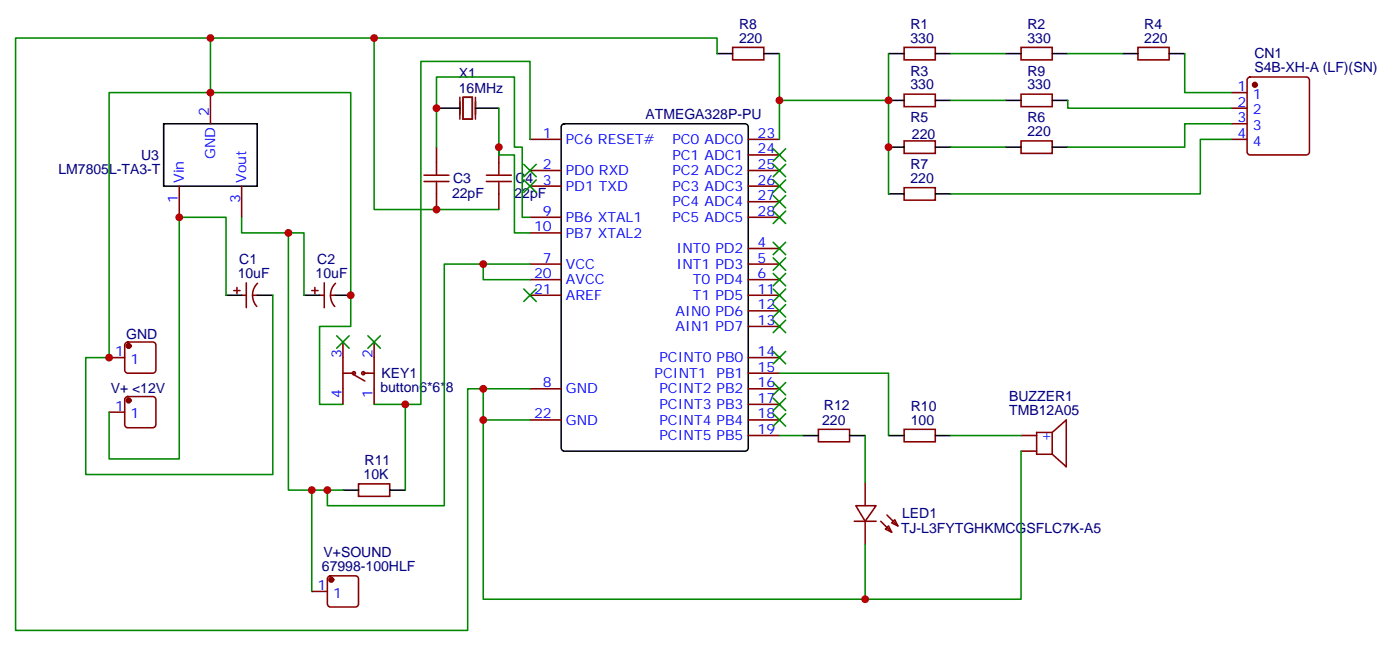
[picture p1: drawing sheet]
<svg xmlns="http://www.w3.org/2000/svg" width="317mm" height="146mm" viewBox="0 0 317 146" stroke-linecap="round" stroke-linejoin="round" font-family="sans-serif">
<g fill="none" stroke="#870000" stroke-width=".35">
<path d="M165.8 10.7h7.1v2.8h-7.1zM204.6 10.7h7.1v2.8h-7.1zM231.1 10.7h7v2.8h-7zM257.5 10.7h7.1v2.8h-7.1zM282.5 17.6l.4-.2h12.7a.71 .71 0 0 1 .7 .7v16.3a.76 .76 0 0 1-.7 .7h-12.7a.76 .76 0 0 1-.7-.7v-16.3zM47.6 21v7M98.8 33.3v3.5M112.9 33.3v3.5M119.9 31.5h7.1M119.9 38.6h7.1M169.3 31.5h7.1M169.3 38.6h7.1"/>
<path d="M169.3 35.1h7.1M204.6 21.3h7.1v2.8h-7.1zM204.6 31.9h7.1v2.8h-7.1zM231.1 31.9h7v2.8h-7zM231.1 21.3h7v2.8h-7zM278.7 31.5h3.5M278.7 21h3.5M278.7 24.5h3.5M278.7 28h3.5M40.6 42.1v7.1M54.7 42.1v7.1M98.8 43.9v3.5"/>
<path d="M112.9 43.9v3.5M119.9 42.1h7.1M119.9 59.8h7.1M119.9 49.2h7.1M119.9 52.7h7.1M169.3 42.1h7.1M169.3 56.2h7.1M169.3 59.8h7.1M169.3 49.2h7.1M169.3 45.6h7.1M204.6 42.5h7.1v2.8h-7.1zM28.5 77.6l.4-.2h5.7a.71 .71 0 0 1 .7 .7v5.6a.76 .76 0 0 1-.7 .8h-5.7a.76 .76 0 0 1-.7-.8v-5.6z"/>
<path d="M52.9 65.8h1.4M53.6 65.1v1.4M54.7 66.8h1M55.7 64v5.6M57.1 66.8h1.1M58.3 64.1a3.8 3.8 0 0 0-.2 5.3M70.6 65.8h1.4M71.3 65.1v1.4M72.3 66.8h1.1M73.4 64v5.6M74.8 66.8h1M75.9 64.1a3.8 3.8 0 0 0-.1 5.3"/>
<path d="M77.6 77.4v14.1M84.7 77.4v14.1M119.9 63.3h7.1M119.9 66.8h7.1M169.3 63.3h7.1M169.3 66.8h7.1M169.3 70.3h7.1M169.3 73.9h7.1M24.7 80.9h3.5M24.7 93.3h3.5M28.5 90l.4-.3h5.7a.71 .71 0 0 1 .7 .8v5.6a.76 .76 0 0 1-.7 .7h-5.7a.76 .76 0 0 1-.7-.7v-5.6zM77.6 84.5h2.5"/>
<path d="M80.1 84.8l2.4 1.4M82.2 84.5h2.5M119.9 88h7.1M119.9 95h7.1M169.3 88h7.1M169.3 80.9h7.1M169.3 84.5h7.1M169.3 91.5h7.1M169.3 95h7.1M169.3 98.6h7.1M185.2 97.2h7.1v2.8h-7.1zM204.6 97.2h7.1v2.8h-7.1z"/>
<path d="M231.1 98.6h3.5M238.1 97.9l3.2-2.9v10.6l-3.2-2.8M238.1 97.9v4.9M238.1 97.9h-3.5v4.9h3.5M81.1 109.5h7.1v2.8h-7.1zM193.3 118h5M193.7 114.4h4.6l-2.5 3.6zM195.8 109.1v5.3M195.8 118v5.3M199.3 118l2.5 2.4M200.4 119.7l.7-.7 .7 1.4zM200.7 116.6l2.5 2.4"/>
<path d="M201.8 118.3l.7-.7 .7 1.4zM231.1 102.1h3.5M70.6 133.8h3.5M74.3 130.5l.5-.2h5.6a.71 .71 0 0 1 .7 .7v5.7a.76 .76 0 0 1-.7 .7h-5.6a.76 .76 0 0 1-.7-.7v-5.7z"/>
<circle cx="80.1" cy="84.5" r=".35"/>
<circle cx="82.2" cy="84.5" r=".35"/>
</g>
<g fill="none" stroke="#000" stroke-width=".35">
<path d="M162.3 12.1h3.5M172.9 12.1h3.5M201.1 12.1h3.5M211.7 12.1h3.5M227.5 12.1h3.6M238.1 12.1h3.6M254 12.1h3.5M264.6 12.1h3.5M37 28h21.2v14.1h-21.2zM98.8 24.5h5.3M107.6 24.5h5.3M127.2 28.2l.5-.2h40.9a.71 .71 0 0 1 .7 .7v72.7a.76 .76 0 0 1-.7 .7h-40.9a.76 .76 0 0 1-.7-.7v-72.7z"/>
<path d="M201.1 22.7h3.5M201.1 33.3h3.5M211.7 22.7h3.5M211.7 33.3h3.5M227.5 22.7h3.6M227.5 33.3h3.6M238.1 22.7h3.6M238.1 33.3h3.6M201.1 43.9h3.5M211.7 43.9h3.5M51.2 66.8h3.5M58.2 66.8h3.5"/>
<path d="M68.8 66.8h3.5M75.8 66.8h3.6M181.7 98.6h3.5M192.3 98.6h3.5M201.1 98.6h3.5M211.7 98.6h3.5M77.6 110.9h3.5M88.2 110.9h3.5"/>
</g>
<g fill="#870000" stroke="#870000" stroke-width=".35">
<circle cx="284" cy="19.2" r=".53"/>
<circle cx="29.1" cy="90.6" r=".53"/>
<circle cx="29.1" cy="78.3" r=".53"/>
<circle cx="75" cy="131.2" r=".53"/>
</g>
<path d="M96 39.7h5.6M98.8 36.8v2.9M110.1 39.7h5.6M112.9 36.8v2.9M96 41.1h5.6M98.8 41.1v2.8M110.1 41.1h5.6M112.9 41.1v2.8" fill="none" stroke="#a10000" stroke-width=".35"/>
<path d="M104.1 22v5M104.8 22h2.1v5h-2.1zM107.6 22v5" fill="none" stroke="#871200" stroke-width=".35"/>
<g fill="none" stroke="#008700" stroke-width=".35">
<path d="M47.6 8.6v12.4M84.7 8.6v38.8h28.2M162.3 12.1v-3.5h-158.8v134.1h102.3v-54.7h14.1M176.4 12.1v10.6M201.1 12.1v10.6M215.2 12.1h12.3M241.7 12.1h12.3M268.1 12.1v8.9h10.6M98.8 33.3v-15.9h17.6v15.9h1.8v15.9h1.7M112.9 24.5v10.6h3.5v17.6h3.5M119.9 31.5v-17.6h-24.7v77.6h-10.5M176.4 31.5v-8.8h24.7v21.2"/>
<path d="M215.2 33.3h12.3M215.2 22.7h12.3M241.7 22.7v1.8h37M278.7 28h-10.6v5.3h-26.4M278.7 31.5h-7.1v12.4h-56.4M54.7 49.2v3.5h10.6v58.2h12.3M65.3 52.7h3.5v14.1M109.4 59.8v3.5h10.5M119.9 59.8h-19.4v54.6h-26.4v-3.5M51.2 66.8v-17.6h-10.6v54.7h-15.9v-10.6M61.7 66.8v40.6h-42.3v-26.5h5.3v-59.9h54.7v52.9h-7.1v17.6h5.3M91.7 91.5v19.4"/>
<path d="M109.4 88v47.6h121.7v-33.5M109.4 95h10.5M176.4 84.5h24.7v14.1M176.4 98.6h5.3M195.8 98.6v10.5M215.2 98.6h15.9M70.6 110.9v22.9M195.8 123.3v12.3"/>
</g>
<g fill="#c00">
<circle cx="70.6" cy="110.9" r=".88"/>
<circle cx="98.8" cy="47.4" r=".88"/>
<circle cx="84.7" cy="8.6" r=".88"/>
<circle cx="47.6" cy="8.6" r=".88"/>
<circle cx="109.4" cy="95" r=".88"/>
<circle cx="74.1" cy="110.9" r=".88"/>
<circle cx="109.4" cy="88" r=".88"/>
<circle cx="79.4" cy="66.8" r=".88"/>
<circle cx="47.6" cy="21" r=".88"/>
<circle cx="24.7" cy="80.9" r=".88"/>
<circle cx="40.6" cy="49.2" r=".88"/>
<circle cx="176.4" cy="22.7" r=".88"/>
<circle cx="201.1" cy="33.3" r=".88"/>
<circle cx="201.1" cy="22.7" r=".88"/>
<circle cx="91.7" cy="91.5" r=".88"/>
<circle cx="65.3" cy="52.7" r=".88"/>
<circle cx="195.8" cy="135.6" r=".88"/>
<circle cx="112.9" cy="33.3" r=".88"/>
<circle cx="109.4" cy="59.8" r=".88"/>
<circle cx="98.8" cy="24.5" r=".88"/>
</g>
<g fill="#c00" stroke="#008700" stroke-width=".35">
<path d="M83.3 76l2.8 2.8zM86.1 76l-2.8 2.8z"/>
<path d="M76.2 76l2.8 2.8zM79 76l-2.8 2.8z"/>
<path d="M118.5 65.4l2.9 2.8zM118.5 68.2l2.9-2.8z"/>
<path d="M175 33.7l2.8 2.8zM177.8 33.7l-2.8 2.8z"/>
<path d="M175 37.2l2.8 2.8zM177.8 37.2l-2.8 2.8z"/>
<path d="M175 40.7l2.8 2.8zM177.8 40.7l-2.8 2.8z"/>
<path d="M175 44.2l2.8 2.9zM177.8 44.2l-2.8 2.9z"/>
<path d="M175 54.8l2.8 2.8zM177.8 54.8l-2.8 2.8z"/>
<path d="M175 58.3l2.8 2.9zM177.8 58.3l-2.8 2.9z"/>
<path d="M175 61.9l2.8 2.8zM177.8 61.9l-2.8 2.8z"/>
<path d="M175 65.4l2.8 2.8zM175 68.2l2.8-2.8z"/>
<path d="M175 68.9l2.8 2.9zM177.8 68.9l-2.8 2.9z"/>
<path d="M175 72.5l2.8 2.8zM177.8 72.5l-2.8 2.8z"/>
<path d="M175 79.5l2.8 2.8zM177.8 79.5l-2.8 2.8z"/>
<path d="M175 86.6l2.8 2.8zM177.8 86.6l-2.8 2.8z"/>
<path d="M175 90.1l2.8 2.8zM177.8 90.1l-2.8 2.8z"/>
<path d="M175 93.6l2.8 2.8zM177.8 93.6l-2.8 2.8z"/>
<path d="M175 47.8l2.8 2.8zM177.8 47.8l-2.8 2.8z"/>
<path d="M118.5 37.2l2.9 2.8zM121.4 37.2l-2.9 2.8z"/>
<path d="M118.5 40.7l2.9 2.8zM121.4 40.7l-2.9 2.8z"/>
</g>
<g font-size="3.2" fill="#000080">
<text x="167.2" y="9.7">220</text>
<text x="167.2" y="6.5">R8</text>
<text x="206.1" y="9.7">330</text>
<text x="206.1" y="6.5">R1</text>
<text x="232.5" y="9.7">330</text>
<text x="232.5" y="6.5">R2</text>
<text x="259" y="9.7">220</text>
<text x="259" y="6.5">R4</text>
<text x="103.8" y="17.7">X1</text>
<text x="206.1" y="17.1">R3</text>
<text x="232.5" y="17.1">R9</text>
<text x="283.9" y="16.4">S4B-XH-A (LF)(SN)</text>
<text x="283.9" y="13.1">CN1</text>
<text x="103.8" y="21">16MHz</text>
<text x="206.1" y="20.2">330</text>
<text x="232.5" y="20.2">330</text>
<text x="146.1" y="27">ATMEGA328P-PU</text>
<text x="206.1" y="27.7">R5</text>
<text x="232.5" y="27.7">R6</text>
<text x="206.4" y="31.5">220</text>
<text x="232.5" y="30.8">220</text>
<text x="13.2" y="39.3">LM7805L-TA3-T</text>
<text x="31.9" y="36.1">U3</text>
<text x="102.6" y="41.5">C3</text>
<text x="116.7" y="41.5">C4</text>
<text x="206.1" y="41.4">220</text>
<text x="206.1" y="38.3">R7</text>
<text x="102.3" y="44.7">22pF</text>
<text x="116.4" y="44.7">22pF</text>
<text x="54.2" y="59.8">C1</text>
<text x="71.8" y="59.8">C2</text>
<text x="53.8" y="62.9">10uF</text>
<text x="71.4" y="62.9">10uF</text>
<text x="28.6" y="76.7">GND</text>
<text x="25" y="89">V+ &lt;12V</text>
<text x="86.1" y="88.8">button6*6*8</text>
<text x="86.3" y="85.6">KEY1</text>
<text x="186.5" y="92.8">R12</text>
<text x="206.1" y="92.9">R10</text>
<text x="228.4" y="94">TMB12A05</text>
<text x="228.4" y="90.8">BUZZER1</text>
<text x="186.1" y="96.1">220</text>
<text x="206.1" y="96.1">100</text>
<text x="82.5" y="105.2">R11</text>
<text x="82.3" y="108.4">10K</text>
<text x="204.2" y="117.3">LED1</text>
<text x="203.9" y="120.6">TJ-L3FYTGHKMCGSFLC7K-A5</text>
<text x="72.8" y="129.3">67998-100HLF</text>
<text x="73.2" y="126.1">V+SOUND</text>
</g>
<g font-size="3.2" fill="#00f">
<text x="280" y="20.6">1</text>
<text x="283.5" y="22.4">1</text>
<text x="47.3" y="26.2" transform="rotate(-90 47.3 26.2)">2</text>
<text x="280" y="24.1">2</text>
<text x="280" y="27.7">3</text>
<text x="283.5" y="25.9">2</text>
<text x="283.5" y="29.4">3</text>
<text x="48.7" y="36" transform="rotate(-90 48.7 36)">GND</text>
<text x="122.9" y="31.2">1</text>
<text x="128.1" y="32.6">PC6 RESET#</text>
<text x="152.2" y="32.6">PC0 ADC0</text>
<text x="171.4" y="31.2">23</text>
<text x="171.4" y="34.7">24</text>
<text x="280" y="31.2">4</text>
<text x="283.5" y="32.9">4</text>
<text x="41.6" y="41.4" transform="rotate(-90 41.6 41.4)">Vin</text>
<text x="55.7" y="41.4" transform="rotate(-90 55.7 41.4)">Vout</text>
<text x="122.9" y="38.2">2</text>
<text x="122.9" y="41.8">3</text>
<text x="128.1" y="39.7">PD0 RXD</text>
<text x="152.2" y="36.1">PC1 ADC1</text>
<text x="152.2" y="39.7">PC2 ADC2</text>
<text x="171.4" y="38.2">25</text>
<text x="171.4" y="41.8">26</text>
<text x="40.2" y="45.9" transform="rotate(-90 40.2 45.9)">1</text>
<text x="54.3" y="45.9" transform="rotate(-90 54.3 45.9)">3</text>
<text x="128.1" y="43.2">PD1 TXD</text>
<text x="152.2" y="43.2">PC3 ADC3</text>
<text x="152.2" y="46.7">PC4 ADC4</text>
<text x="171.4" y="45.3">27</text>
<text x="120.9" y="52.4">10</text>
<text x="122.9" y="48.8">9</text>
<text x="128.1" y="50.2">PB6 XTAL1</text>
<text x="128.1" y="53.8">PB7 XTAL2</text>
<text x="152.2" y="50.2">PC5 ADC5</text>
<text x="171.4" y="48.8">28</text>
<text x="122.9" y="59.4">7</text>
<text x="153.1" y="57.3">INT0 PD2</text>
<text x="171.4" y="55.9">4</text>
<text x="171.4" y="59.4">5</text>
<text x="120.9" y="62.9">20</text>
<text x="128.1" y="60.8">VCC</text>
<text x="128.1" y="64.3">AVCC</text>
<text x="153.1" y="60.8">INT1 PD3</text>
<text x="156.8" y="64.3">T0 PD4</text>
<text x="171.4" y="62.9">6</text>
<text x="120.9" y="66.5">21</text>
<text x="128.1" y="67.9">AREF</text>
<text x="152.9" y="71.4">AIN0 PD6</text>
<text x="156.8" y="67.9">T1 PD5</text>
<text x="171.4" y="66.5">11</text>
<text x="171.4" y="70">12</text>
<text x="152.9" y="74.9">AIN1 PD7</text>
<text x="171.4" y="73.5">13</text>
<text x="26" y="80.6">1</text>
<text x="29.5" y="82.3">1</text>
<text x="77.3" y="80.9" transform="rotate(-90 77.3 80.9)">3</text>
<text x="84.3" y="80.9" transform="rotate(-90 84.3 80.9)">2</text>
<text x="149.2" y="82">PCINT0 PB0</text>
<text x="171.4" y="80.6">14</text>
<text x="122.9" y="87.6">8</text>
<text x="128.1" y="89">GND</text>
<text x="148.1" y="85.5">PCINT1</text>
<text x="149.2" y="89">PCINT2 PB2</text>
<text x="162.2" y="85.5">PB1</text>
<text x="171.4" y="84.1">15</text>
<text x="171.4" y="87.6">16</text>
<text x="26" y="92.9">1</text>
<text x="29.5" y="94.7">1</text>
<text x="77.3" y="90" transform="rotate(-90 77.3 90)">4</text>
<text x="84.3" y="90" transform="rotate(-90 84.3 90)">1</text>
<text x="120.9" y="94.7">22</text>
<text x="149.2" y="92.6">PCINT3 PB3</text>
<text x="171.4" y="91.2">17</text>
<text x="171.4" y="94.7">18</text>
<text x="128.1" y="96.1">GND</text>
<text x="149.2" y="96.1">PCINT4 PB4</text>
<text x="149.2" y="99.6">PCINT5 PB5</text>
<text x="171.4" y="98.2">19</text>
<text x="235.7" y="99.6">+</text>
<text x="71.9" y="133.5">1</text>
<text x="75.4" y="135.3">1</text>
</g>
</svg>
